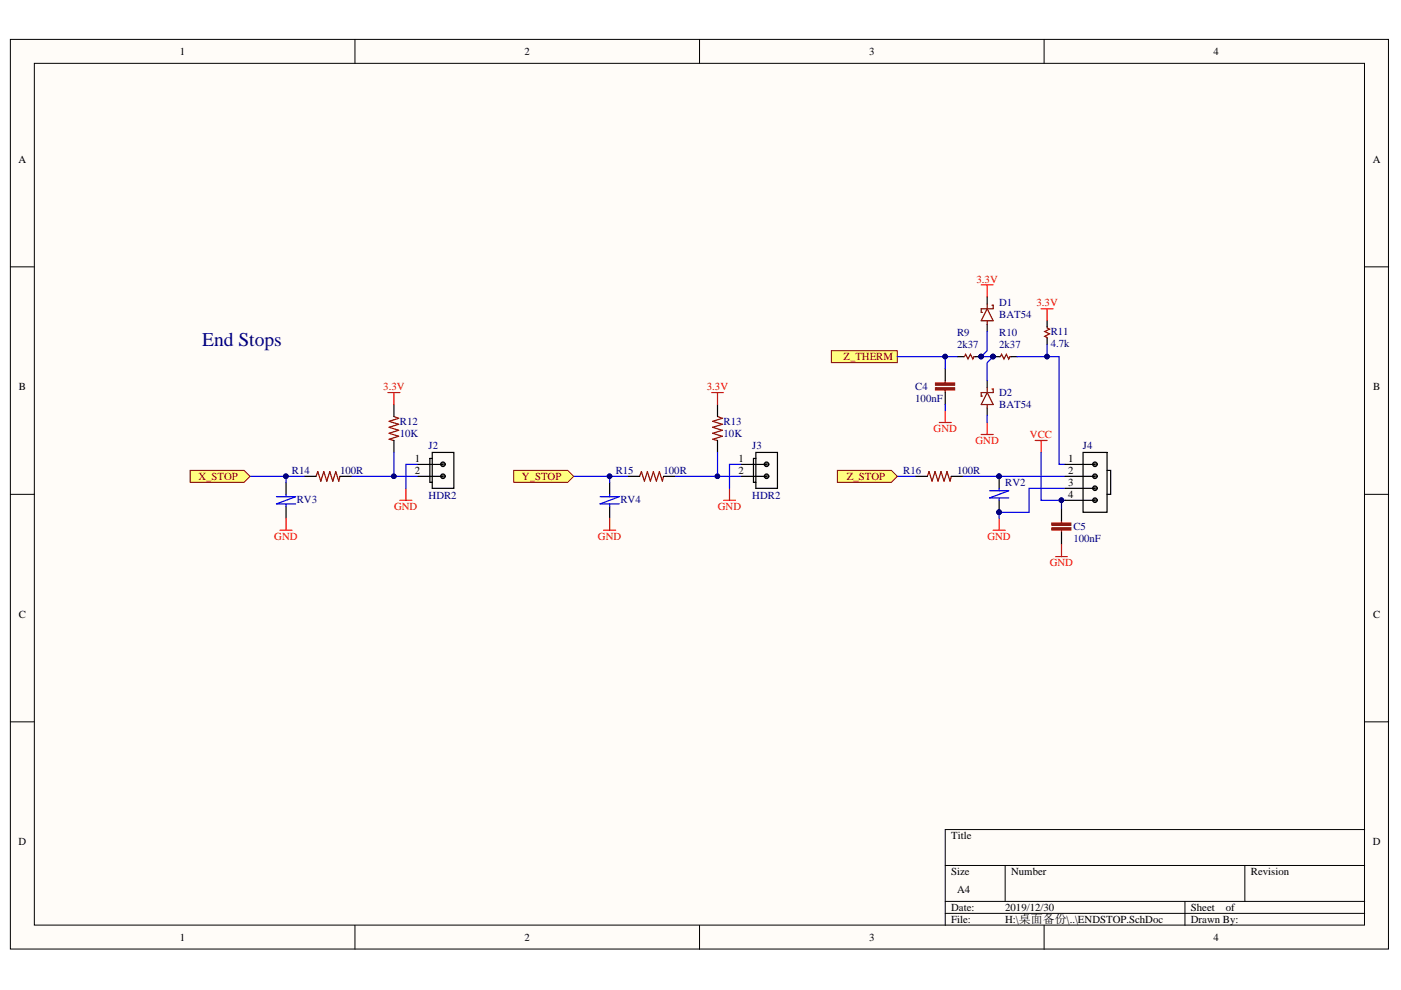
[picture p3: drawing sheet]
<svg xmlns="http://www.w3.org/2000/svg" width="297mm" height="210mm" viewBox="0 0 297 210" stroke-linecap="round" stroke-linejoin="round" font-family="sans-serif">
<g fill="#fffcf8" stroke="#000" stroke-width=".21">
<path d="M2.2 8.4h292.2v192.8h-292.2z"/>
<path d="M7.3 13.4h282v182.7h-282z"/>
</g>
<g fill="none" stroke="#000" stroke-width=".21">
<path d="M75.3 8.4v5M148.3 8.4v5M221.4 8.4v5M2.2 56.6h5.1M289.3 56.6h5.1M2.2 104.8h5.1M289.3 104.8h5.1M2.2 153h5.1M289.3 153h5.1M289.3 175.9h-88.9v20.3M75.3 196.2v5.1M148.3 196.2v5.1"/>
<path d="M200.4 183.5h88.9M200.4 191.1h88.9M200.4 193.7h88.9M213.1 183.5v7.6M221.4 196.2v5.1M251.2 191.1v5.1M263.9 183.5v7.6"/>
</g>
<path d="M200.4 78.2v2.5M200.4 83.2v2.6M60.6 102.3v2.5M60.6 107.4v2.5M64.5 101h2.5M72.1 101h2.5M129.3 102.3v2.5M129.3 107.4v2.5M133.1 101h2.5M140.7 101h2.5M194.1 101h2.5M201.7 101h2.5" fill="none" stroke="#000" stroke-width=".25"/>
<path d="M58.6 105.3h4.1l-4.1 1.5h4.1M60.6 104.8v.5M60.6 106.8v.6M127.2 105.3h4.1l-4.1 1.5h4.1M129.3 104.8v.5M129.3 106.8v.6M209.8 104.1h4.1l-4.1 1.5h4.1" fill="none" stroke="#00f" stroke-width=".25"/>
<path d="M199.1 89.6h2.6M200.4 87v2.6M219.5 93.4h2.5M220.7 93.4v2.5M84.8 106.1h2.5M86.1 103.5v2.6M153.4 106.1h2.5M154.7 103.5v2.6M210.6 112.4h2.5M211.8 109.9v2.5" fill="none" stroke="#f00" stroke-width=".25"/>
<path d="M200.4 80.7v.5M200.4 82.7v.5M67 101l.4-1 .6 2 .6-2 .7 2 .6-2 .7 2 .6-2 .6 2 .3-1M135.6 101l.4-1 .6 2 .7-2 .6 2 .6-2 .7 2 .6-2 .6 2 .3-1M196.6 101l.4-1 .6 2 .6-2 .7 2 .6-2 .7 2 .6-2 .6 2 .3-1" fill="none" stroke="#800000" stroke-width=".25"/>
<g fill="#800000" stroke="#800000" stroke-width=".25">
<path d="M198.3 82.2h4.1v.5h-4.1z"/>
<path d="M198.3 81.2h4.1v.5h-4.1z"/>
</g>
<path d="M176.3 74.4h13.9v2.5h-13.9z" fill-rule="evenodd" fill="#ffff80" stroke="#800000" stroke-width=".21"/>
<path d="M208 92.1h2.6M209.3 89.6v2.5M59.4 112.4h2.5M60.6 109.9v2.5M128 112.4h2.5M129.3 109.9v2.5M223.8 118h2.5M225.1 115.5v2.5" fill="none" stroke="#f00" stroke-width=".25"/>
<g fill="none" stroke="#800000" stroke-width=".25">
<path d="M204.2 75.6h.3l.2-.5 .5 1 .5-1 .6 1 .2-.5M209.3 65.5l1.3 2.5h-2.6zM209.3 64.5v1M209.3 68v.8M210.3 64.7h.3v.8h-2.6v.7h.3M211.8 75.6h.3l.3-.5 .5 1 .5-1 .5 1 .2-.5h.3M222 69.3v.2l.5 .3-1 .5 1 .5-1 .5 .5 .3v.2M83.5 88.3l1 .4-2 .6 2 .7-2 .6 2 .6-2 .7 2 .6-2 .6 1 .3M152.1 88.3l1 .4-2 .6 2 .7-2 .6 2 .6-2 .7 2 .6-2 .6 1 .3M209.3 82.2v1M209.3 85.8v.7M209.3 83.2l1.3 2.6h-2.6z"/>
<path d="M210.3 82.5h.3v.7h-2.6v.8h.3M225.1 110.4v.5M225.1 112.4v.5"/>
</g>
<g fill="none" stroke="#000" stroke-width=".25">
<path d="M202.9 75.6h1.3M209.3 62.9v1.6M209.3 68.8v1.5M210.6 75.6h1.2M214.4 75.6h1.3M222 68v1.3M222 71.8v1.3M83.5 85.8v2.5M83.5 93.4v2.5M88.6 98.5h2.5M91.1 97.2h.5v5.1h-.5zM91.6 97.2v-1.3h4.6v7.6h-4.6v-1.2"/>
<path d="M152.1 85.8v2.5M152.1 93.4v2.5M209.3 80.7v1.5M209.3 86.5v1.6M88.6 101h2.5M225.1 107.9v2.5M225.1 112.9v2.6"/>
</g>
<g fill="#000080" stroke="#000080" stroke-width=".21">
<circle cx="210.5" cy="75.6" r=".49"/>
<circle cx="225" cy="106.1" r=".48"/>
<circle cx="83.5" cy="101" r=".48"/>
<circle cx="60.6" cy="101" r=".49"/>
<circle cx="129.2" cy="101" r=".48"/>
<circle cx="152.1" cy="101" r=".48"/>
<circle cx="200.4" cy="75.6" r=".48"/>
<circle cx="222" cy="75.6" r=".48"/>
</g>
<g fill="none" stroke="#00f" stroke-width=".25">
<path d="M190.2 75.6h12.7M200.4 75.6v2.6M209.3 70.3v4.1l-1.3 1.2h2.6l-1.3 1.3v3.8M215.7 75.6h8.8v22.9h1.3M222 73.1v2.5M83.5 95.9v5.1M88.6 98.5h-2.5v5M152.1 95.9v5.1M157.2 98.5h-2.5v5M200.4 85.8v1.2M209.3 88.1v1.5M220.7 95.9v10.2h5.1"/>
<path d="M53 101h11.5M60.6 101v1.3M74.6 101h14M121.6 101h11.5M129.3 101v1.3M143.2 101h14M190.2 101h3.9M204.2 101h21.6M225.8 103.5h-7.6v5.1h-6.4v1.3"/>
</g>
<g fill="#800000" stroke="#800000" stroke-width=".25">
<path d="M223 110.9h4v.5h-4z"/>
<path d="M223 111.9h4v.5h-4z"/>
</g>
<path d="M225.1 106.1v1.8" fill="none" stroke="#000080" stroke-width=".25"/>
<g fill="#666" stroke="#000" stroke-width=".25">
<circle cx="93.9" cy="98.4" r=".48"/>
<circle cx="93.9" cy="101" r=".48"/>
</g>
<path d="M91.1 98.5h2.8M157.2 98.5h2.5M159.7 97.2h.6v5.1h-.6zM160.3 97.2v-1.3h4.5v7.6h-4.5v-1.2M91.1 101h2.8M157.2 101h2.5" fill="none" stroke="#000" stroke-width=".25"/>
<g fill="#666" stroke="#000" stroke-width=".25">
<circle cx="162.5" cy="98.4" r=".48"/>
<circle cx="162.5" cy="101" r=".48"/>
</g>
<path d="M159.7 98.5h2.8M159.7 101h2.8" fill="none" stroke="#000" stroke-width=".25"/>
<g fill="#666" stroke="#000" stroke-width=".25">
<circle cx="232.1" cy="106.1" r=".48"/>
<circle cx="232.1" cy="103.5" r=".48"/>
<circle cx="232.1" cy="101" r=".48"/>
<circle cx="232.1" cy="98.4" r=".48"/>
</g>
<path d="M225.8 98.5h6.4M229.6 95.9h5.1v12.7h-5.1zM234.7 99.7h.8v5.1h-.8M225.8 101h6.4M225.8 103.5h6.4M225.8 106.1h6.4" fill="none" stroke="#000" stroke-width=".25"/>
<g fill="#ffff80" stroke="#800000" stroke-width=".21">
<path d="M40.3 99.7h11.5l1.2 1.3-1.2 1.3h-11.5z" fill-rule="evenodd"/>
<path d="M108.9 99.7h11.5l1.2 1.3-1.2 1.3h-11.5z" fill-rule="evenodd"/>
<path d="M177.5 99.7h11.5l1.2 1.3-1.2 1.3h-11.5z" fill-rule="evenodd"/>
</g>
<path d="M208 60.4h2.6M209.3 60.4v2.5M220.7 65.5h2.6M222 65.5v2.5M82.2 83.2h2.6M83.5 83.2v2.6M150.9 83.2h2.5M152.1 83.2v2.6" fill="none" stroke="#f00" stroke-width=".25"/>
<text font-size="4.1" fill="#000080" x="42.9" y="73.5">End Stops</text>
<g font-size="3.5" fill="#000080">
<text x="211" y="107.9">PIRV201</text>
<text x="211" y="103">PIRV202</text>
</g>
<g font-size="2.3">
<text x="38.1" y="11.7">1</text>
<text x="111.2" y="11.7">2</text>
<text x="184.3" y="11.7">3</text>
<text x="257.3" y="11.7">4</text>
<text x="3.9" y="34.5">A</text>
<text x="291.1" y="34.5">A</text>
<text x="4" y="82.8">B</text>
<text x="291.1" y="82.8">B</text>
<text x="88" y="98">1</text>
<text x="88" y="100.5">2</text>
<text x="156.6" y="98">1</text>
<text x="156.6" y="100.5">2</text>
<text x="226.4" y="98">1</text>
<text x="226.4" y="100.5">2</text>
<text x="226.4" y="103.1">3</text>
<text x="226.4" y="105.6">4</text>
<text x="4" y="131">C</text>
<text x="291.1" y="131">C</text>
<text x="3.9" y="179.2">D</text>
<text x="201.7" y="177.9">Title</text>
<text x="291.1" y="179.2">D</text>
<text x="201.7" y="185.6">Size</text>
<text x="214.4" y="185.6">Number</text>
<text x="265.2" y="185.6">Revision</text>
<text x="202.9" y="189.4">A4</text>
<text x="201.7" y="193.2">Date:</text>
<text x="201.7" y="195.7">File:</text>
<text x="213.1" y="193.2">2019/12/30</text>
<text x="213.1" y="195.7">H:\桌面备份\..\ENDSTOP.SchDoc</text>
<text x="252.5" y="193.2">Sheet</text>
<text x="252.5" y="195.7">Drawn By:</text>
<text x="259.9" y="193.2">of</text>
<text x="38.1" y="199.5">1</text>
<text x="111.2" y="199.5">2</text>
<text x="184.3" y="199.5">3</text>
<text x="257.3" y="199.5">4</text>
</g>
<g font-size="2.3" fill="#f00">
<text x="207" y="59.9">3.3V</text>
<text x="219.8" y="65">3.3V</text>
<text x="81.3" y="82.8">3.3V</text>
<text x="149.9" y="82.8">3.3V</text>
<text x="197.9" y="91.6">GND</text>
<text x="206.8" y="94.2">GND</text>
<text x="218.4" y="92.9">VCC</text>
<text x="83.6" y="108.1">GND</text>
<text x="152.2" y="108.1">GND</text>
<text x="58.1" y="114.5">GND</text>
<text x="126.8" y="114.5">GND</text>
<text x="209.4" y="114.5">GND</text>
<text x="222.6" y="120">GND</text>
</g>
<g font-size="2.3" fill="#000080">
<text x="211.9" y="65">D1</text>
<text x="202.9" y="71.3">R9</text>
<text x="211.9" y="71.3">R10</text>
<text x="211.9" y="67.5">BAT54</text>
<text x="222.8" y="71.1">R11</text>
<text x="202.9" y="73.8">2k37</text>
<text x="211.9" y="73.8">2k37</text>
<text x="222.8" y="73.6">4.7k</text>
<text x="194.1" y="82.8">C4</text>
<text x="194.1" y="85.3">100nF</text>
<text x="211.9" y="84">D2</text>
<text x="211.9" y="86.6">BAT54</text>
<text x="84.8" y="92.6">10K</text>
<text x="84.8" y="90.1">R12</text>
<text x="90.9" y="95.2">J2</text>
<text x="153.4" y="92.6">10K</text>
<text x="153.4" y="90.1">R13</text>
<text x="159.5" y="95.2">J3</text>
<text x="229.6" y="95.2">J4</text>
<text x="61.9" y="100.5">R14</text>
<text x="72.1" y="100.5">100R</text>
<text x="130.5" y="100.5">R15</text>
<text x="140.7" y="100.5">100R</text>
<text x="191.5" y="100.5">R16</text>
<text x="202.9" y="100.5">100R</text>
<text x="62.9" y="106.6">RV3</text>
<text x="90.9" y="105.9">HDR2</text>
<text x="131.6" y="106.6">RV4</text>
<text x="159.5" y="105.9">HDR2</text>
<text x="213.1" y="103.1">RV2</text>
<text x="227.6" y="112.4">C5</text>
<text x="227.6" y="115">100nF</text>
</g>
<g font-size="2.3" fill="#800000">
<text x="178.8" y="76.4">Z_THERM</text>
<text x="42.1" y="101.8">X_STOP</text>
<text x="110.7" y="101.8">Y_STOP</text>
<text x="179.5" y="101.8">Z_STOP</text>
</g>
<text font-size="1.4" fill="#000080" x="206" y="75.8">PIR901</text>
</svg>
